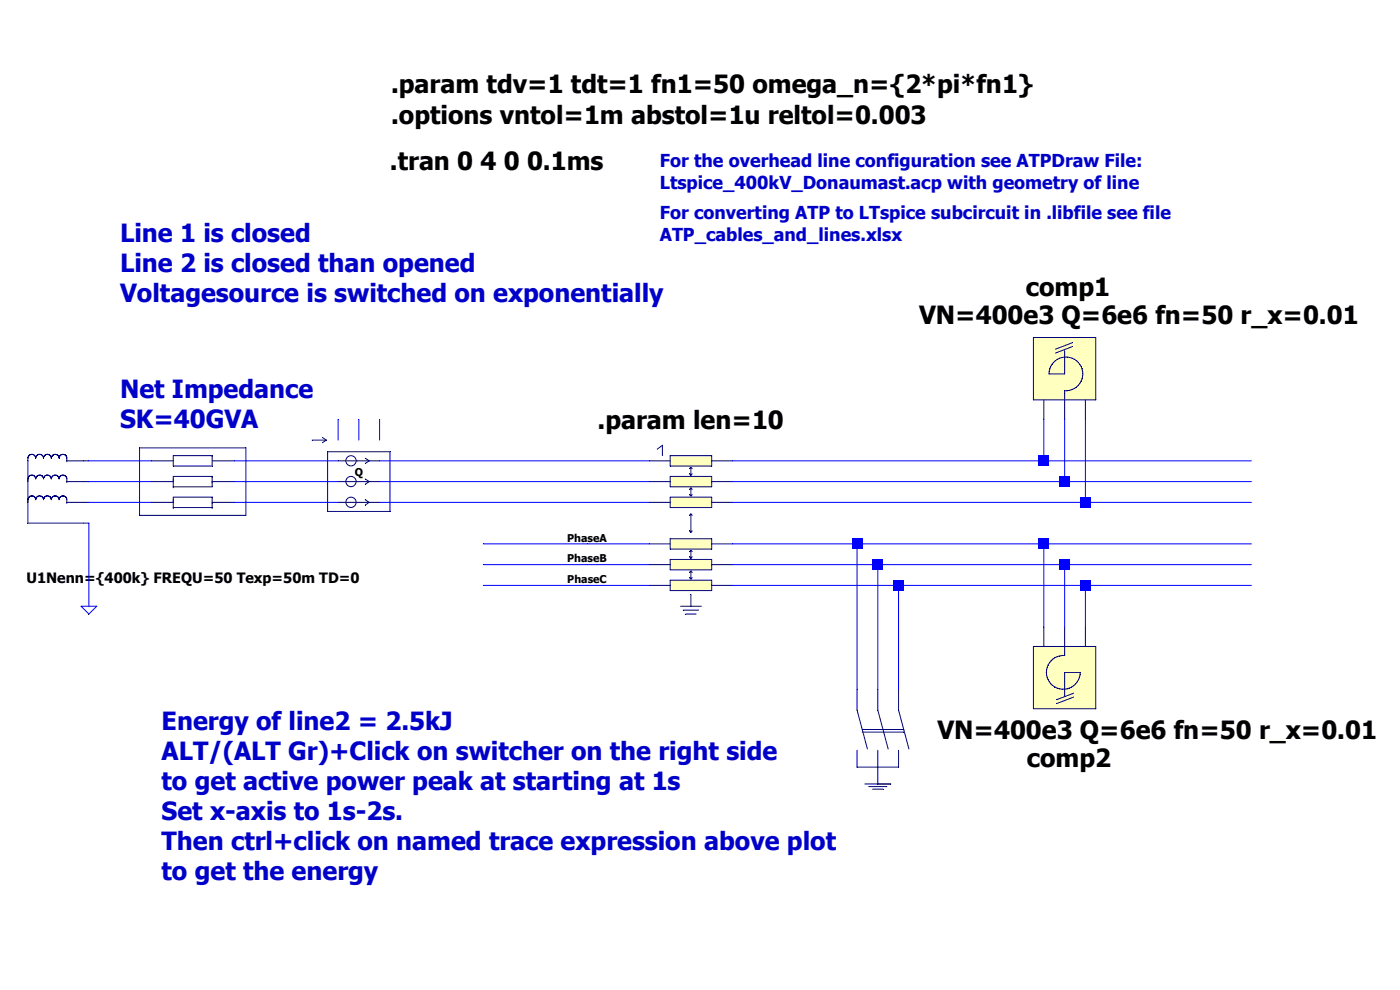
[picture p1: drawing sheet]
Version 4
SHEET 1 2148 680
WIRE -592 -48 -592 -64
WIRE -576 -48 -576 -64
WIRE -560 -48 -560 -64
WIRE -736 -32 -784 -32
WIRE -592 -32 -672 -32
WIRE -352 -32 -560 -32
WIRE -48 -32 -48 -64
WIRE -48 -32 -288 -32
WIRE 112 -32 -48 -32
WIRE -736 -16 -784 -16
WIRE -592 -16 -672 -16
WIRE -352 -16 -560 -16
WIRE -32 -16 -32 -64
WIRE -32 -16 -288 -16
WIRE 112 -16 -32 -16
WIRE -736 0 -784 0
WIRE -592 0 -672 0
WIRE -352 0 -560 0
WIRE -16 0 -16 -64
WIRE -16 0 -288 0
WIRE 112 0 -16 0
WIRE -400 32 -480 32
WIRE -352 32 -400 32
WIRE -192 32 -288 32
WIRE -48 32 -192 32
WIRE 112 32 -48 32
WIRE -400 48 -480 48
WIRE -352 48 -400 48
WIRE -176 48 -288 48
WIRE -32 48 -176 48
WIRE 112 48 -32 48
WIRE -400 64 -480 64
WIRE -352 64 -400 64
WIRE -160 64 -288 64
WIRE -16 64 -160 64
WIRE 112 64 -16 64
WIRE -784 80 -784 16
WIRE -48 96 -48 32
WIRE -32 96 -32 48
WIRE -16 96 -16 64
WIRE -192 144 -192 32
WIRE -176 144 -176 48
WIRE -160 144 -160 64
FLAG -784 80 0
FLAG -400 32 PhaseA
FLAG -400 48 PhaseB
FLAG -400 64 PhaseC
SYMBOL Lbatt -32 -96 R180
WINDOW 3 -227 49 Left 5
WINDOW 0 -35 71 Left 5
SYMATTR Value VN=400e3 Q=6e6 fn=50 r_x=0.01
SYMATTR InstName comp1
SYMATTR Value2 ""
SYMBOL line_2_coupled -320 16 R0
SYMATTR SpiceModel 400kV_Donaumast_alternative_with_coupled_R
SYMATTR Value length={len} cl=1 g=1e10 fn=50
SYMATTR Value2 ""
SYMATTR InstName Line
SYMBOL v_3phase -816 -32 R0
WINDOW 3 -16 90 Left 3
SYMATTR Value U1Nenn={400k} FREQU=50 Texp=50m TD=0
SYMATTR InstName Slack
SYMBOL qmeter_uvw -576 -32 R0
SYMATTR InstName Qmeter
SYMBOL impedance_sk -704 -32 R0
SYMATTR InstName netimpedanz
SYMBOL fault_earth -160 176 R90
SYMATTR Value t_Start=1.01
SYMATTR SpiceLine2 ron=100 roff=1e9
SYMATTR InstName Fault1
SYMBOL Lbatt -32 128 R0
WINDOW 3 -98 47 Left 5
WINDOW 0 -29 68 Left 5
SYMATTR Value VN=400e3 Q=6e6 fn=50 r_x=0.01
SYMATTR InstName comp2
SYMATTR SpiceModel LBatt
SYMATTR Value2 ""
TEXT -552 -264 Left 5 !.tran 0 4 0 0.1ms
TEXT -552 -288 Left 5 !.options vntol=1m abstol=1u reltol=0.003
TEXT -392 -64 Left 5 !.param len=10
TEXT -552 -312 Left 5 !.param tdv=1 tdt=1 fn1=50 omega_n={2*pi*fn1}
TEXT -760 -208 Left 5 ;Line 1 is closed \nLine 2 is closed than opened\nVoltagesource is switched on exponentially
TEXT -760 -88 Left 5 ;Net Impedance\nSK=40GVA
TEXT -344 -224 Left 4 ;For converting ATP to LTspice subcircuit in .libfile see file\nATP_cables_and_lines.xlsx
TEXT -344 -264 Left 4 ;For the overhead line configuration see ATPDraw File:\nLtspice_400kV_Donaumast.acp with geometry of line
TEXT -728 168 Left 5 ;Energy of line2 = 2.5kJ \nALT/(ALT Gr)+Click on switcher on the right side\nto get active power peak at starting at 1s\nSet x-axis to 1s-2s. \nThen ctrl+click on named trace expression above plot\nto get the energy
